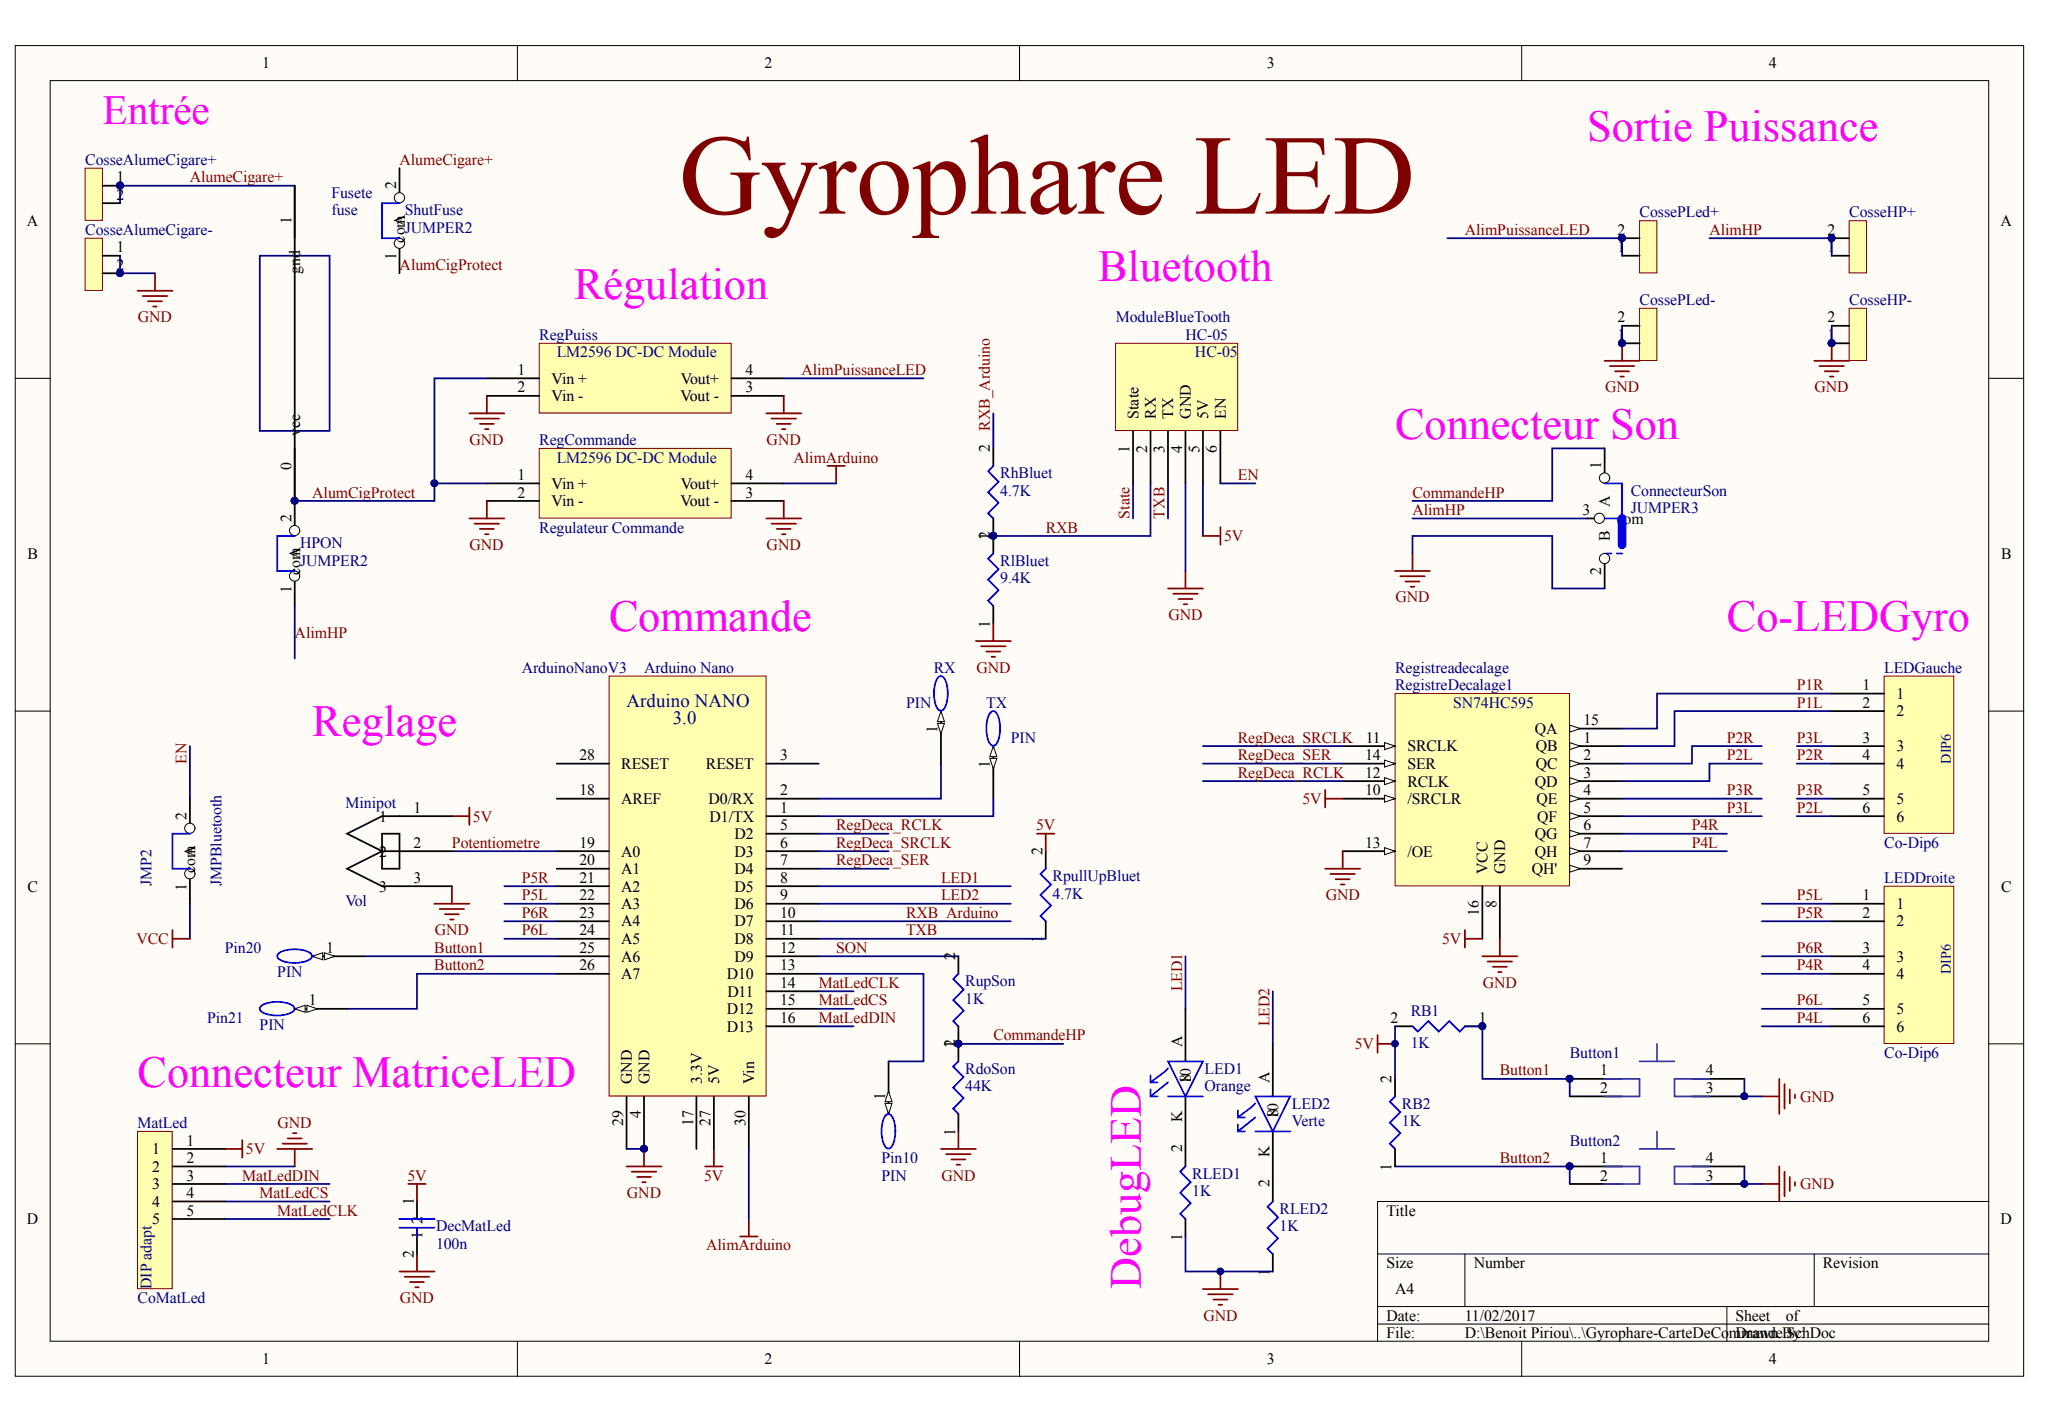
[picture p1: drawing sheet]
# Altium project Gyrophare-CarteDeCommande.PrjPCB
1 sheet, 39 parts. Net scope: global (net labels, ports and power ports of the same name join across sheets).
Board file: Gyrophare-CarteDeCommande.PCBDOC

## Sheet Gyrophare-CarteDeCommande.SchDoc
size A4

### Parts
ArduinoNanoV3  Arduino Nano  [Arduino Nano FootPrint]
Bouton2  JUMPER2  [JMP2-100]
Button1  SwitchButton  [SwitchMedium]  (value not drawn)
ConnecteurSon  JUMPER3  [JMP3-100]
CosseAlumeCigare+  CosseAlumeCigare+  [POWER2]  (value not drawn)
CosseAlumeCigare-  CosseAlumeCigare+  [POWER2]  (value not drawn)
CosseHP+  comment  [POWER2]  (value not drawn)
CosseHP-  comment  [POWER2]  (value not drawn)
CossePLed+  comment  [POWER2]  (value not drawn)
CossePLed-  comment  [POWER2]  (value not drawn)
DecMatLed  value 100n  [0805]  (hidden comment: CAP)
Fusete  fuse  [FUSE]
HPON  JUMPER2  [JMP2-100]
JMPBluetooth  JMP2  [JMP2-100]
LED1  Orange  [LED0805]
LED2_Verte  JUMPER2  [JMP2-100]
LEDDroite  Co-Dip6  [DIP6]
LEDGauche  Co-Dip6  [DIP6]
MatLed  CoMatLed  [ADAPTATEURDIP5]
Minipot  Vol  [MiniTrimer]
ModuleBlueTooth  HC-05  [HC-05 Droit]
Pin10  PIN  [TESTPOINT]
Pin20  PIN  [TESTPOINT]
Pin21  PIN  [TESTPOINT]
RB1  value 10K  [0805]  (hidden comment: RES)
RB2  value 10K  [0805]  (hidden comment: RES)
RdoSon  value 44K  [0805]  (hidden comment: RES)
RegCommande  Regulateur Commande  [Module LM2596 DC-DC]
RegistreDecalage1  Registreadecalage  [74HC595]
RegPuiss  Regulateur Puissant  [Module LM2596 DC-DC]  (value not drawn)
RhBluet  value 4.7K  [0805]  (hidden comment: RES)
RlBluet  value 9.4K  [0805]  (hidden comment: RES)
RLED1  value 1K  [0805]  (hidden comment: RES)
RLED2  value 1K  [0805]  (hidden comment: RES)
RpullUpBluet  value 4.7K  [0805]  (hidden comment: RES)
RupSon  value 1K  [0805]  (hidden comment: RES)
RX  PIN  [TESTPOINT]
ShutFuse  JUMPER2  [JMP2-100]
TX  PIN  [TESTPOINT]

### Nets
5V: ArduinoNanoV3.27(5V) DecMatLed.1 MatLed.1 Minipot.1 ModuleBlueTooth.5(5V) RB1.2 RB2.2 RegistreDecalage1.10(/SRCLR) RegistreDecalage1.16(VCC) RpullUpBluet.2
AlimArduino: ArduinoNanoV3.30(Vin) RegCommande.4(Vout+)
GND: ArduinoNanoV3.4(GND) ArduinoNanoV3.29(GND) Bouton2.2(com) Button1.3 Button1.4 ConnecteurSon.2(B) CosseAlumeCigare-.1 CosseAlumeCigare-.2 CosseHP-.1 CosseHP-.2 CossePLed-.1 CossePLed-.2 DecMatLed.2 MatLed.2 Minipot.3 ModuleBlueTooth.4(GND) RdoSon.1 RegCommande.2(Vin_-) RegCommande.3(Vout_-) RegistreDecalage1.8(GND) RegistreDecalage1.13(/OE) RegPuiss.2(Vin_-) RegPuiss.3(Vout_-) RlBluet.1 RLED1.1 RLED2.1
VCC: JMPBluetooth.1(A)
AlimHP: ConnecteurSon.3(com) CosseHP+.1 CosseHP+.2 HPON.1(A)
AlimPuissanceLED: CossePLed+.1 CossePLed+.2 RegPuiss.4(Vout+)
AlumCigProtect: Fusete.0(vcc) HPON.2(com) RegCommande.1(Vin_+) RegPuiss.1(Vin_+) ShutFuse.1(A)
AlumeCigare+: CosseAlumeCigare+.1 CosseAlumeCigare+.2 Fusete.1(gnd) ShutFuse.2(com)
Button1: ArduinoNanoV3.25(A6) Button1.1 Button1.2 Pin20.1 RB1.1
Button2: ArduinoNanoV3.26(A7) Bouton2.1(A) Pin21.1 RB2.1
CommandeHP: ConnecteurSon.1(A) RdoSon.2 RupSon.1
EN: JMPBluetooth.2(com) ModuleBlueTooth.6(EN)
LED1: ArduinoNanoV3.8(D5) LED1.A
LED2: ArduinoNanoV3.9(D6) LED2_Verte.1(A)
MatLedCLK: ArduinoNanoV3.14(D11) MatLed.5
MatLedCS: ArduinoNanoV3.15(D12) MatLed.4
MatLedDIN: ArduinoNanoV3.16(D13) MatLed.3
P1L: LEDGauche.2 RegistreDecalage1.1(QB)
P1R: LEDGauche.1 RegistreDecalage1.15(QA)
P2L: LEDGauche.6 RegistreDecalage1.3(QD)
P2R: LEDGauche.4 RegistreDecalage1.2(QC)
P3L: LEDGauche.3 RegistreDecalage1.5(QF)
P3R: LEDGauche.5 RegistreDecalage1.4(QE)
P4L: LEDDroite.6 RegistreDecalage1.7(QH)
P4R: LEDDroite.4 RegistreDecalage1.6(QG)
P5L: ArduinoNanoV3.22(A3) LEDDroite.1
P5R: ArduinoNanoV3.21(A2) LEDDroite.2
P6L: ArduinoNanoV3.24(A5) LEDDroite.5
P6R: ArduinoNanoV3.23(A4) LEDDroite.3
Potentiometre: ArduinoNanoV3.19(A0) Minipot.2
RegDeca_RCLK: ArduinoNanoV3.5(D2) RegistreDecalage1.12(RCLK)
RegDeca_SER: ArduinoNanoV3.7(D4) RegistreDecalage1.14(SER)
RegDeca_SRCLK: ArduinoNanoV3.6(D3) RegistreDecalage1.11(SRCLK)
RXB: ModuleBlueTooth.2(RX) RhBluet.1 RlBluet.2
RXB_Arduino: ArduinoNanoV3.10(D7) RhBluet.2
SON: ArduinoNanoV3.12(D9) RupSon.2
State: ModuleBlueTooth.1(State)
TXB: ArduinoNanoV3.11(D8) ModuleBlueTooth.3(TX) RpullUpBluet.1
NetArduinoNanoV3_1: ArduinoNanoV3.1(D1/TX) TX.1
NetArduinoNanoV3_2: ArduinoNanoV3.2(D0/RX) RX.1
NetArduinoNanoV3_13: ArduinoNanoV3.13(D10) Pin10.1
NetLED1_K: LED1.K RLED1.2
NetLED2_Verte_2: LED2_Verte.2(com) RLED2.2

Not connected (* = marked no-connect by the designer): ArduinoNanoV3 3(RESET) 17(3.3V) 18(AREF) 20(A1) 28(RESET); RegistreDecalage1 9(QH')

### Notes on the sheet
- (near CosseAlumeCigare+) Entrée
- Sortie Puissance
- Gyrophare LED
- Régulation
- Bluetooth
- Connecteur Son
- Commande
- (near LEDGauche) Co-LEDGyro
- Reglage
- (near ArduinoNanoV3) Connecteur MatriceLED
- DebugLED
